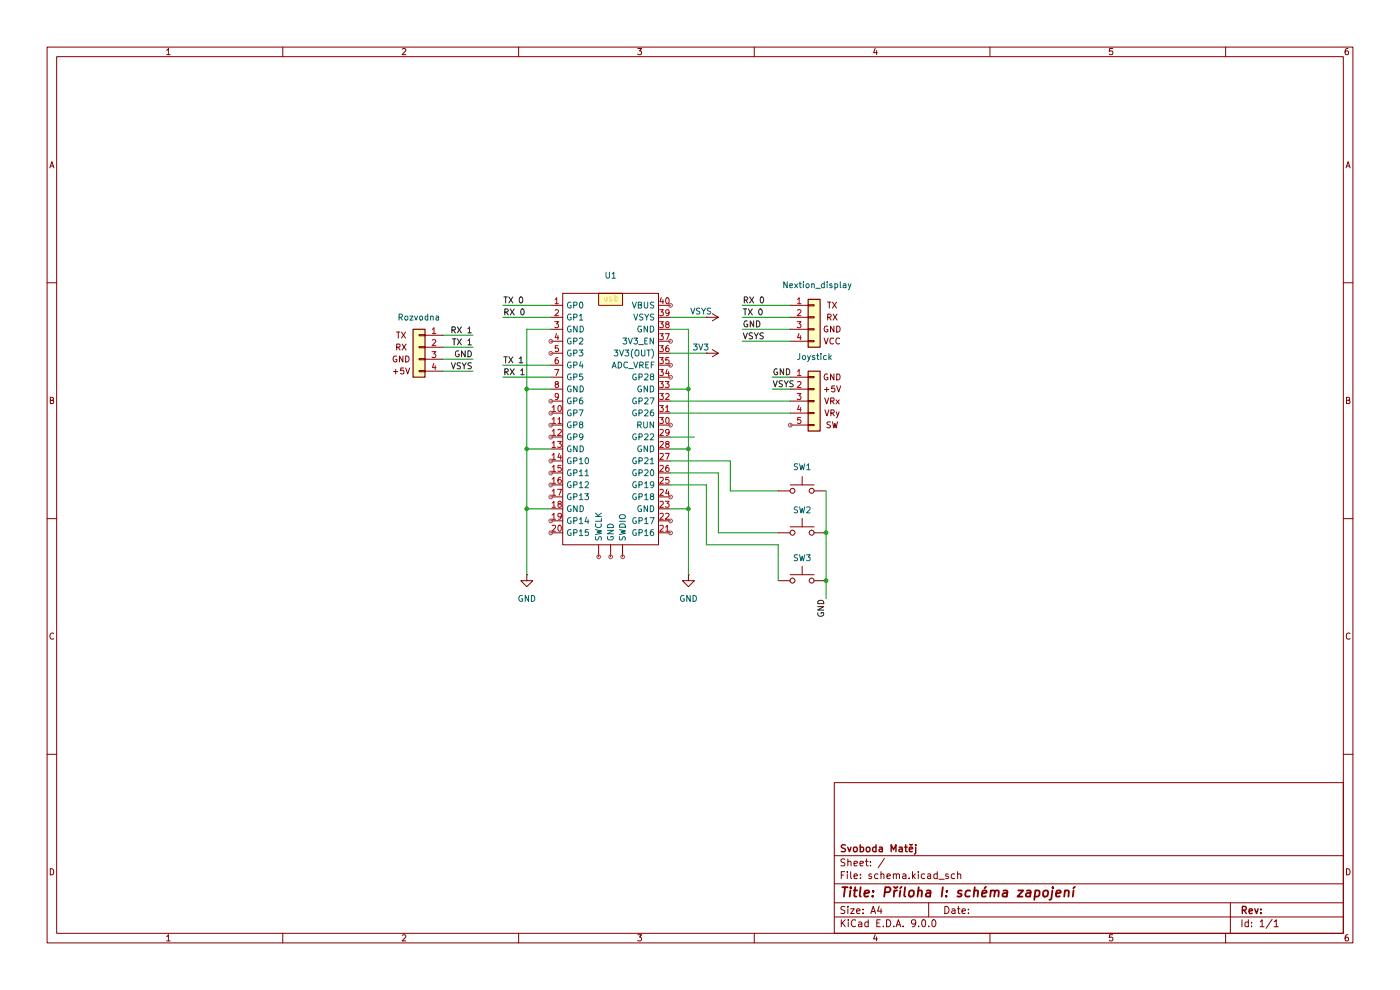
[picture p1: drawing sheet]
(kicad_sch
 (version 20250114)
 (generator "eeschema")
 (generator_version "9.0")
 (paper "A4")
 (title_block
  (title "Příloha I: schéma zapojení")
  (company "Svoboda Matěj"))
 (lib_symbols
  (symbol "Conn_01x04_2"
   (pin_names
    (offset 1.016) (hide yes)) (exclude_from_sim no) (in_bom yes) (on_board yes)
   (property "Reference" "J" (at 0 5.08 0) (effects (font (size 1.27 1.27))))
   (property "Value" "Conn_01x04" (at 0 -7.62 0) (effects (font (size 1.27 1.27))))
   (property "Footprint" "" (at 0 0 0) (effects (font (size 1.27 1.27)) (hide yes)))
   (property "Datasheet" "~" (at 0 0 0) (effects (font (size 1.27 1.27)) (hide yes)))
   (property "Description" "Generic connector, single row, 01x04, script generated (kicad-library-utils/schlib/autogen/connector/)" (at 0 12.7 0) (effects (font (size 1.27 1.27)) (hide yes)))
   (symbol "Conn_01x04_2_1_1"
    (rectangle (start -1.27 3.81) (end 1.27 -6.35) (stroke (width 0.254) (type default)) (fill (type background)))
    (rectangle (start -1.27 2.667) (end 0 2.413) (stroke (width 0.1524) (type default)) (fill (type none)))
    (rectangle (start -1.27 0.127) (end 0 -0.127) (stroke (width 0.1524) (type default)) (fill (type none)))
    (rectangle (start -1.27 -2.413) (end 0 -2.667) (stroke (width 0.1524) (type default)) (fill (type none)))
    (rectangle (start -1.27 -4.953) (end 0 -5.207) (stroke (width 0.1524) (type default)) (fill (type none)))
    (text "TX" (at 3.81 2.54 0) (effects (font (size 1.27 1.27))))
    (text "RX" (at 3.81 0 0) (effects (font (size 1.27 1.27))))
    (text "GND" (at 3.81 -2.54 0) (effects (font (size 1.27 1.27))))
    (text "+5V" (at 3.81 -5.08 0) (effects (font (size 1.27 1.27))))
    (pin passive line (at -5.08 2.54 0) (length 3.81) (name "Pin_1" (effects (font (size 1.27 1.27)))) (number "1" (effects (font (size 1.27 1.27)))))
    (pin passive line (at -5.08 0 0) (length 3.81) (name "Pin_2" (effects (font (size 1.27 1.27)))) (number "2" (effects (font (size 1.27 1.27)))))
    (pin passive line (at -5.08 -2.54 0) (length 3.81) (name "Pin_3" (effects (font (size 1.27 1.27)))) (number "3" (effects (font (size 1.27 1.27)))))
    (pin passive line (at -5.08 -5.08 0) (length 3.81) (name "Pin_4" (effects (font (size 1.27 1.27)))) (number "4" (effects (font (size 1.27 1.27))))))
   (embedded_fonts no))
  (symbol "Conn_01x05_1"
   (pin_names
    (offset 1.016) (hide yes)) (exclude_from_sim no) (in_bom yes) (on_board yes)
   (property "Reference" "Joystick" (at -3.81 -9.144 0) (effects (font (size 1.27 1.27)) (justify left)))
   (property "Value" "Conn_01x05" (at 2.54 -1.2699 0) (effects (font (size 1.27 1.27)) (justify left) (hide yes)))
   (property "Footprint" "" (at 0 0 0) (effects (font (size 1.27 1.27)) (hide yes)))
   (property "Datasheet" "~" (at 0 0 0) (effects (font (size 1.27 1.27)) (hide yes)))
   (property "Description" "Generic connector, single row, 01x05, script generated (kicad-library-utils/schlib/autogen/connector/)" (at 0 0 0) (effects (font (size 1.27 1.27)) (hide yes)))
   (symbol "Conn_01x05_1_1_1"
    (rectangle (start -1.27 6.35) (end 1.27 -6.35) (stroke (width 0.254) (type default)) (fill (type background)))
    (rectangle (start -1.27 5.207) (end 0 4.953) (stroke (width 0.1524) (type default)) (fill (type none)))
    (rectangle (start -1.27 2.667) (end 0 2.413) (stroke (width 0.1524) (type default)) (fill (type none)))
    (rectangle (start -1.27 0.127) (end 0 -0.127) (stroke (width 0.1524) (type default)) (fill (type none)))
    (rectangle (start -1.27 -2.413) (end 0 -2.667) (stroke (width 0.1524) (type default)) (fill (type none)))
    (rectangle (start -1.27 -4.953) (end 0 -5.207) (stroke (width 0.1524) (type default)) (fill (type none)))
    (text "GND" (at 3.81 5.08 0) (effects (font (size 1.27 1.27))))
    (text "+5V" (at 3.81 2.54 0) (effects (font (size 1.27 1.27))))
    (text "VRx" (at 3.81 0 0) (effects (font (size 1.27 1.27))))
    (text "VRy" (at 3.81 -2.54 0) (effects (font (size 1.27 1.27))))
    (text "SW" (at 3.81 -5.08 0) (effects (font (size 1.27 1.27))))
    (pin passive line (at -5.08 5.08 0) (length 3.81) (name "Pin_1" (effects (font (size 1.27 1.27)))) (number "1" (effects (font (size 1.27 1.27)))))
    (pin passive line (at -5.08 2.54 0) (length 3.81) (name "Pin_2" (effects (font (size 1.27 1.27)))) (number "2" (effects (font (size 1.27 1.27)))))
    (pin passive line (at -5.08 0 0) (length 3.81) (name "Pin_3" (effects (font (size 1.27 1.27)))) (number "3" (effects (font (size 1.27 1.27)))))
    (pin passive line (at -5.08 -2.54 0) (length 3.81) (name "Pin_4" (effects (font (size 1.27 1.27)))) (number "4" (effects (font (size 1.27 1.27)))))
    (pin passive line (at -5.08 -5.08 0) (length 3.81) (name "Pin_5" (effects (font (size 1.27 1.27)))) (number "5" (effects (font (size 1.27 1.27))))))
   (embedded_fonts no))
  (symbol "Connector_Generic:Conn_01x04"
   (pin_names
    (offset 1.016) (hide yes)) (exclude_from_sim no) (in_bom yes) (on_board yes)
   (property "Reference" "Nextion_display" (at -7.62 -8.89 0) (effects (font (size 1.27 1.27)) (justify left)))
   (property "Value" "Conn_01x04" (at -5.08 -12.7 0) (effects (font (size 1.27 1.27)) (justify left) (hide yes)))
   (property "Footprint" "" (at 0 0 0) (effects (font (size 1.27 1.27)) (hide yes)))
   (property "Datasheet" "~" (at 0 0 0) (effects (font (size 1.27 1.27)) (hide yes)))
   (property "Description" "Generic connector, single row, 01x04, script generated (kicad-library-utils/schlib/autogen/connector/)" (at -0.508 6.604 0) (effects (font (size 1.27 1.27)) (hide yes)))
   (symbol "Conn_01x04_1_1"
    (rectangle (start -1.27 3.81) (end 1.27 -6.35) (stroke (width 0.254) (type default)) (fill (type background)))
    (rectangle (start -1.27 2.667) (end 0 2.413) (stroke (width 0.1524) (type default)) (fill (type none)))
    (rectangle (start -1.27 0.127) (end 0 -0.127) (stroke (width 0.1524) (type default)) (fill (type none)))
    (rectangle (start -1.27 -2.413) (end 0 -2.667) (stroke (width 0.1524) (type default)) (fill (type none)))
    (rectangle (start -1.27 -4.953) (end 0 -5.207) (stroke (width 0.1524) (type default)) (fill (type none)))
    (text "TX" (at 3.81 2.54 0) (effects (font (size 1.27 1.27))))
    (text "RX" (at 3.81 0 0) (effects (font (size 1.27 1.27))))
    (text "GND" (at 3.81 -2.54 0) (effects (font (size 1.27 1.27))))
    (text "VCC" (at 3.81 -5.08 0) (effects (font (size 1.27 1.27))))
    (pin passive line (at -5.08 2.54 0) (length 3.81) (name "Pin_1" (effects (font (size 1.27 1.27)))) (number "1" (effects (font (size 1.27 1.27)))))
    (pin passive line (at -5.08 0 0) (length 3.81) (name "Pin_2" (effects (font (size 1.27 1.27)))) (number "2" (effects (font (size 1.27 1.27)))))
    (pin passive line (at -5.08 -2.54 0) (length 3.81) (name "Pin_3" (effects (font (size 1.27 1.27)))) (number "3" (effects (font (size 1.27 1.27)))))
    (pin passive line (at -5.08 -5.08 0) (length 3.81) (name "Pin_4" (effects (font (size 1.27 1.27)))) (number "4" (effects (font (size 1.27 1.27))))))
   (embedded_fonts no))
  (symbol "RP2040_parts:pi_pico" (exclude_from_sim no) (in_bom yes) (on_board yes)
   (property "Reference" "U" (at 0 0 0) (effects (font (size 1.27 1.27))))
   (property "Value" "" (at 0 0 0) (effects (font (size 1.27 1.27))))
   (property "Footprint" "Library:Raspberry_pi_pico" (at 0 0 0) (effects (font (size 1.27 1.27)) (hide yes)))
   (property "Datasheet" "" (at 0 0 0) (effects (font (size 1.27 1.27)) (hide yes)))
   (property "Description" "" (at 0 0 0) (effects (font (size 1.27 1.27)) (hide yes)))
   (symbol "pi_pico_1_0"
    (pin passive line (at -12.7 -10.16 0) (length 2.54) (name "GND" (effects (font (size 1.27 1.27)))) (number "3" (effects (font (size 1.27 1.27)))))
    (pin passive line (at -12.7 -12.7 0) (length 2.54) (name "GP2" (effects (font (size 1.27 1.27)))) (number "4" (effects (font (size 1.27 1.27)))))
    (pin passive line (at -12.7 -15.24 0) (length 2.54) (name "GP3" (effects (font (size 1.27 1.27)))) (number "5" (effects (font (size 1.27 1.27)))))
    (pin passive line (at -12.7 -17.78 0) (length 2.54) (name "GP4" (effects (font (size 1.27 1.27)))) (number "6" (effects (font (size 1.27 1.27)))))
    (pin passive line (at -12.7 -20.32 0) (length 2.54) (name "GP5" (effects (font (size 1.27 1.27)))) (number "7" (effects (font (size 1.27 1.27)))))
    (pin passive line (at -12.7 -22.86 0) (length 2.54) (name "GND" (effects (font (size 1.27 1.27)))) (number "8" (effects (font (size 1.27 1.27)))))
    (pin passive line (at -12.7 -25.4 0) (length 2.54) (name "GP6" (effects (font (size 1.27 1.27)))) (number "9" (effects (font (size 1.27 1.27)))))
    (pin passive line (at -12.7 -27.94 0) (length 2.54) (name "GP7" (effects (font (size 1.27 1.27)))) (number "10" (effects (font (size 1.27 1.27)))))
    (pin passive line (at -12.7 -30.48 0) (length 2.54) (name "GP8" (effects (font (size 1.27 1.27)))) (number "11" (effects (font (size 1.27 1.27)))))
    (pin passive line (at -12.7 -33.02 0) (length 2.54) (name "GP9" (effects (font (size 1.27 1.27)))) (number "12" (effects (font (size 1.27 1.27)))))
    (pin passive line (at -12.7 -35.56 0) (length 2.54) (name "GND" (effects (font (size 1.27 1.27)))) (number "13" (effects (font (size 1.27 1.27)))))
    (pin passive line (at -12.7 -38.1 0) (length 2.54) (name "GP10" (effects (font (size 1.27 1.27)))) (number "14" (effects (font (size 1.27 1.27)))))
    (pin passive line (at -12.7 -40.64 0) (length 2.54) (name "GP11" (effects (font (size 1.27 1.27)))) (number "15" (effects (font (size 1.27 1.27)))))
    (pin passive line (at -12.7 -43.18 0) (length 2.54) (name "GP12" (effects (font (size 1.27 1.27)))) (number "16" (effects (font (size 1.27 1.27)))))
    (pin passive line (at -12.7 -45.72 0) (length 2.54) (name "GP13" (effects (font (size 1.27 1.27)))) (number "17" (effects (font (size 1.27 1.27)))))
    (pin passive line (at -12.7 -48.26 0) (length 2.54) (name "GND" (effects (font (size 1.27 1.27)))) (number "18" (effects (font (size 1.27 1.27)))))
    (pin passive line (at -12.7 -50.8 0) (length 2.54) (name "GP14" (effects (font (size 1.27 1.27)))) (number "19" (effects (font (size 1.27 1.27)))))
    (pin passive line (at -12.7 -53.34 0) (length 2.54) (name "GP15" (effects (font (size 1.27 1.27)))) (number "20" (effects (font (size 1.27 1.27)))))
    (pin passive line (at 12.7 -7.62 180) (length 2.54) (name "VSYS" (effects (font (size 1.27 1.27)))) (number "39" (effects (font (size 1.27 1.27)))))
    (pin passive line (at 12.7 -10.16 180) (length 2.54) (name "GND" (effects (font (size 1.27 1.27)))) (number "38" (effects (font (size 1.27 1.27)))))
    (pin passive line (at 12.7 -12.7 180) (length 2.54) (name "3V3_EN" (effects (font (size 1.27 1.27)))) (number "37" (effects (font (size 1.27 1.27)))))
    (pin power_out line (at 12.7 -15.24 180) (length 2.54) (name "3V3(OUT)" (effects (font (size 1.27 1.27)))) (number "36" (effects (font (size 1.27 1.27)))))
    (pin passive line (at 12.7 -17.78 180) (length 2.54) (name "ADC_VREF" (effects (font (size 1.27 1.27)))) (number "35" (effects (font (size 1.27 1.27)))))
    (pin passive line (at 12.7 -20.32 180) (length 2.54) (name "GP28" (effects (font (size 1.27 1.27)))) (number "34" (effects (font (size 1.27 1.27)))))
    (pin passive line (at 12.7 -22.86 180) (length 2.54) (name "GND" (effects (font (size 1.27 1.27)))) (number "33" (effects (font (size 1.27 1.27)))))
    (pin passive line (at 12.7 -25.4 180) (length 2.54) (name "GP27" (effects (font (size 1.27 1.27)))) (number "32" (effects (font (size 1.27 1.27)))))
    (pin passive line (at 12.7 -27.94 180) (length 2.54) (name "GP26" (effects (font (size 1.27 1.27)))) (number "31" (effects (font (size 1.27 1.27)))))
    (pin passive line (at 12.7 -30.48 180) (length 2.54) (name "RUN" (effects (font (size 1.27 1.27)))) (number "30" (effects (font (size 1.27 1.27)))))
    (pin passive line (at 12.7 -33.02 180) (length 2.54) (name "GP22" (effects (font (size 1.27 1.27)))) (number "29" (effects (font (size 1.27 1.27)))))
    (pin passive line (at 12.7 -35.56 180) (length 2.54) (name "GND" (effects (font (size 1.27 1.27)))) (number "28" (effects (font (size 1.27 1.27)))))
    (pin passive line (at 12.7 -38.1 180) (length 2.54) (name "GP21" (effects (font (size 1.27 1.27)))) (number "27" (effects (font (size 1.27 1.27)))))
    (pin passive line (at 12.7 -40.64 180) (length 2.54) (name "GP20" (effects (font (size 1.27 1.27)))) (number "26" (effects (font (size 1.27 1.27)))))
    (pin passive line (at 12.7 -43.18 180) (length 2.54) (name "GP19" (effects (font (size 1.27 1.27)))) (number "25" (effects (font (size 1.27 1.27)))))
    (pin passive line (at 12.7 -45.72 180) (length 2.54) (name "GP18" (effects (font (size 1.27 1.27)))) (number "24" (effects (font (size 1.27 1.27)))))
    (pin passive line (at 12.7 -48.26 180) (length 2.54) (name "GND" (effects (font (size 1.27 1.27)))) (number "23" (effects (font (size 1.27 1.27)))))
    (pin passive line (at 12.7 -50.8 180) (length 2.54) (name "GP17" (effects (font (size 1.27 1.27)))) (number "22" (effects (font (size 1.27 1.27)))))
    (pin passive line (at 12.7 -53.34 180) (length 2.54) (name "GP16" (effects (font (size 1.27 1.27)))) (number "21" (effects (font (size 1.27 1.27))))))
   (symbol "pi_pico_1_1"
    (rectangle (start -10.16 -2.54) (end 10.16 -55.88) (stroke (width 0) (type default)) (fill (type none)))
    (polyline (pts (xy 2.54 -2.54) (xy 2.54 -5.08) (xy -2.54 -5.08) (xy -2.54 -2.54) (xy 2.54 -2.54)) (stroke (width 0) (type default)) (fill (type background)))
    (text "usb" (at 0.0526 -3.6068 0) (effects (font (size 1.27 1.27) (color 255 221 81 1))))
    (pin passive line (at -12.7 -5.08 0) (length 2.54) (name "GP0" (effects (font (size 1.27 1.27)))) (number "1" (effects (font (size 1.27 1.27)))))
    (pin passive line (at -12.7 -7.62 0) (length 2.54) (name "GP1" (effects (font (size 1.27 1.27)))) (number "2" (effects (font (size 1.27 1.27)))))
    (pin passive line (at -2.54 -58.42 90) (length 2.54) (name "SWCLK" (effects (font (size 1.27 1.27)))) (number "" (effects (font (size 1.27 1.27)))))
    (pin passive line (at 0 -58.42 90) (length 2.54) (name "GND" (effects (font (size 1.27 1.27)))) (number "" (effects (font (size 1.27 1.27)))))
    (pin passive line (at 2.54 -58.42 90) (length 2.54) (name "SWDIO" (effects (font (size 1.27 1.27)))) (number "" (effects (font (size 1.27 1.27)))))
    (pin passive line (at 12.7 -5.08 180) (length 2.54) (name "VBUS" (effects (font (size 1.27 1.27)))) (number "40" (effects (font (size 1.27 1.27))))))
   (embedded_fonts no))
  (symbol "Switch:SW_Omron_B3FS"
   (pin_numbers (hide yes))
   (pin_names
    (offset 1.016) (hide yes)) (exclude_from_sim no) (in_bom yes) (on_board yes)
   (property "Reference" "SW" (at 1.27 2.54 0) (effects (font (size 1.27 1.27)) (justify left)))
   (property "Value" "SW_Omron_B3FS" (at 0 -1.524 0) (effects (font (size 1.27 1.27))))
   (property "Footprint" "" (at 0 5.08 0) (effects (font (size 1.27 1.27)) (hide yes)))
   (property "Datasheet" "https://omronfs.omron.com/en_US/ecb/products/pdf/en-b3fs.pdf" (at 0 5.08 0) (effects (font (size 1.27 1.27)) (hide yes)))
   (property "Description" "Omron B3FS 6x6mm single pole normally-open tactile switch" (at 0 0 0) (effects (font (size 1.27 1.27)) (hide yes)))
   (symbol "SW_Omron_B3FS_0_1"
    (circle (center -2.032 0) (radius 0.508) (stroke (width 0) (type default)) (fill (type none)))
    (polyline (pts (xy 0 1.27) (xy 0 3.048)) (stroke (width 0) (type default)) (fill (type none)))
    (circle (center 2.032 0) (radius 0.508) (stroke (width 0) (type default)) (fill (type none)))
    (polyline (pts (xy 2.54 1.27) (xy -2.54 1.27)) (stroke (width 0) (type default)) (fill (type none)))
    (pin passive line (at -5.08 0 0) (length 2.54) (name "1" (effects (font (size 1.27 1.27)))) (number "1" (effects (font (size 1.27 1.27)))))
    (pin passive line (at 5.08 0 180) (length 2.54) (name "2" (effects (font (size 1.27 1.27)))) (number "2" (effects (font (size 1.27 1.27))))))
   (embedded_fonts no))
  (symbol "power:+5V"
   (power)
   (pin_numbers (hide yes))
   (pin_names
    (offset 0) (hide yes)) (exclude_from_sim no) (in_bom yes) (on_board yes)
   (property "Reference" "#PWR" (at 0 -3.81 0) (effects (font (size 1.27 1.27)) (hide yes)))
   (property "Value" "+5V" (at 0 3.556 0) (effects (font (size 1.27 1.27))))
   (property "Footprint" "" (at 0 0 0) (effects (font (size 1.27 1.27)) (hide yes)))
   (property "Datasheet" "" (at 0 0 0) (effects (font (size 1.27 1.27)) (hide yes)))
   (property "Description" "Power symbol creates a global label with name \"+5V\"" (at 0 0 0) (effects (font (size 1.27 1.27)) (hide yes)))
   (symbol "+5V_0_1"
    (polyline (pts (xy -0.762 1.27) (xy 0 2.54)) (stroke (width 0) (type default)) (fill (type none)))
    (polyline (pts (xy 0 2.54) (xy 0.762 1.27)) (stroke (width 0) (type default)) (fill (type none)))
    (polyline (pts (xy 0 0) (xy 0 2.54)) (stroke (width 0) (type default)) (fill (type none))))
   (symbol "+5V_1_1"
    (pin power_in line (at 0 0 90) (length 0) (name "~" (effects (font (size 1.27 1.27)))) (number "1" (effects (font (size 1.27 1.27))))))
   (embedded_fonts no))
  (symbol "power:GND"
   (power)
   (pin_numbers (hide yes))
   (pin_names
    (offset 0) (hide yes)) (exclude_from_sim no) (in_bom yes) (on_board yes)
   (property "Reference" "#PWR" (at 0 -6.35 0) (effects (font (size 1.27 1.27)) (hide yes)))
   (property "Value" "GND" (at 0 -3.81 0) (effects (font (size 1.27 1.27))))
   (property "Footprint" "" (at 0 0 0) (effects (font (size 1.27 1.27)) (hide yes)))
   (property "Datasheet" "" (at 0 0 0) (effects (font (size 1.27 1.27)) (hide yes)))
   (property "Description" "Power symbol creates a global label with name \"GND\" , ground" (at 0 0 0) (effects (font (size 1.27 1.27)) (hide yes)))
   (symbol "GND_0_1"
    (polyline (pts (xy 0 0) (xy 0 -1.27) (xy 1.27 -1.27) (xy 0 -2.54) (xy -1.27 -1.27) (xy 0 -1.27)) (stroke (width 0) (type default)) (fill (type none))))
   (symbol "GND_1_1"
    (pin power_in line (at 0 0 270) (length 0) (name "~" (effects (font (size 1.27 1.27)))) (number "1" (effects (font (size 1.27 1.27))))))
   (embedded_fonts no)))
 (junction
  (at 175.26 113.03)
  (diameter 0)
  (color 0 0 0 0))
 (junction
  (at 146.05 82.55)
  (diameter 0)
  (color 0 0 0 0))
 (junction
  (at 146.05 107.95)
  (diameter 0)
  (color 0 0 0 0))
 (junction
  (at 111.76 82.55)
  (diameter 0)
  (color 0 0 0 0))
 (junction
  (at 111.76 107.95)
  (diameter 0)
  (color 0 0 0 0))
 (junction
  (at 111.76 95.25)
  (diameter 0)
  (color 0 0 0 0))
 (junction
  (at 146.05 95.25)
  (diameter 0)
  (color 0 0 0 0))
 (junction
  (at 175.26 123.19)
  (diameter 0)
  (color 0 0 0 0))
 (wire
  (pts (xy 142.24 92.71) (xy 147.32 92.71))
  (stroke (width 0) (type default)))
 (wire
  (pts (xy 111.76 82.55) (xy 111.76 95.25))
  (stroke (width 0) (type default)))
 (wire
  (pts (xy 106.68 77.47) (xy 116.84 77.47))
  (stroke (width 0) (type default)))
 (wire
  (pts (xy 100.33 78.74) (xy 93.98 78.74))
  (stroke (width 0) (type default)))
 (wire
  (pts (xy 100.33 73.66) (xy 93.98 73.66))
  (stroke (width 0) (type default)))
 (wire
  (pts (xy 149.86 102.87) (xy 142.24 102.87))
  (stroke (width 0) (type default)))
 (wire
  (pts (xy 175.26 104.14) (xy 175.26 113.03))
  (stroke (width 0) (type default)))
 (wire
  (pts (xy 106.68 64.77) (xy 116.84 64.77))
  (stroke (width 0) (type default)))
 (wire
  (pts (xy 163.83 82.55) (xy 167.64 82.55))
  (stroke (width 0) (type default)))
 (wire
  (pts (xy 157.48 67.31) (xy 167.64 67.31))
  (stroke (width 0) (type default)))
 (wire
  (pts (xy 142.24 82.55) (xy 146.05 82.55))
  (stroke (width 0) (type default)))
 (wire
  (pts (xy 157.48 69.85) (xy 167.64 69.85))
  (stroke (width 0) (type default)))
 (wire
  (pts (xy 106.68 80.01) (xy 116.84 80.01))
  (stroke (width 0) (type default)))
 (wire
  (pts (xy 154.94 97.79) (xy 142.24 97.79))
  (stroke (width 0) (type default)))
 (wire
  (pts (xy 111.76 107.95) (xy 111.76 121.92))
  (stroke (width 0) (type default)))
 (wire
  (pts (xy 106.68 67.31) (xy 116.84 67.31))
  (stroke (width 0) (type default)))
 (wire
  (pts (xy 165.1 115.57) (xy 165.1 123.19))
  (stroke (width 0) (type default)))
 (wire
  (pts (xy 165.1 113.03) (xy 152.4 113.03))
  (stroke (width 0) (type default)))
 (wire
  (pts (xy 142.24 74.93) (xy 149.86 74.93))
  (stroke (width 0) (type default)))
 (wire
  (pts (xy 111.76 95.25) (xy 116.84 95.25))
  (stroke (width 0) (type default)))
 (wire
  (pts (xy 149.86 115.57) (xy 165.1 115.57))
  (stroke (width 0) (type default)))
 (wire
  (pts (xy 142.24 107.95) (xy 146.05 107.95))
  (stroke (width 0) (type default)))
 (wire
  (pts (xy 157.48 64.77) (xy 167.64 64.77))
  (stroke (width 0) (type default)))
 (wire
  (pts (xy 142.24 69.85) (xy 146.05 69.85))
  (stroke (width 0) (type default)))
 (wire
  (pts (xy 111.76 107.95) (xy 116.84 107.95))
  (stroke (width 0) (type default)))
 (wire
  (pts (xy 142.24 67.31) (xy 149.86 67.31))
  (stroke (width 0) (type default)))
 (wire
  (pts (xy 116.84 69.85) (xy 111.76 69.85))
  (stroke (width 0) (type default)))
 (wire
  (pts (xy 142.24 95.25) (xy 146.05 95.25))
  (stroke (width 0) (type default)))
 (wire
  (pts (xy 146.05 69.85) (xy 146.05 82.55))
  (stroke (width 0) (type default)))
 (wire
  (pts (xy 142.24 85.09) (xy 167.64 85.09))
  (stroke (width 0) (type default)))
 (wire
  (pts (xy 111.76 69.85) (xy 111.76 82.55))
  (stroke (width 0) (type default)))
 (wire
  (pts (xy 163.83 80.01) (xy 167.64 80.01))
  (stroke (width 0) (type default)))
 (wire
  (pts (xy 167.64 72.39) (xy 157.48 72.39))
  (stroke (width 0) (type default)))
 (wire
  (pts (xy 111.76 82.55) (xy 116.84 82.55))
  (stroke (width 0) (type default)))
 (wire
  (pts (xy 149.86 115.57) (xy 149.86 102.87))
  (stroke (width 0) (type default)))
 (wire
  (pts (xy 146.05 82.55) (xy 146.05 95.25))
  (stroke (width 0) (type default)))
 (wire
  (pts (xy 100.33 76.2) (xy 93.98 76.2))
  (stroke (width 0) (type default)))
 (wire
  (pts (xy 142.24 87.63) (xy 167.64 87.63))
  (stroke (width 0) (type default)))
 (wire
  (pts (xy 175.26 113.03) (xy 175.26 123.19))
  (stroke (width 0) (type default)))
 (wire
  (pts (xy 146.05 95.25) (xy 146.05 107.95))
  (stroke (width 0) (type default)))
 (wire
  (pts (xy 175.26 123.19) (xy 175.26 127))
  (stroke (width 0) (type default)))
 (wire
  (pts (xy 152.4 113.03) (xy 152.4 100.33))
  (stroke (width 0) (type default)))
 (wire
  (pts (xy 111.76 95.25) (xy 111.76 107.95))
  (stroke (width 0) (type default)))
 (wire
  (pts (xy 165.1 104.14) (xy 154.94 104.14))
  (stroke (width 0) (type default)))
 (wire
  (pts (xy 100.33 71.12) (xy 93.98 71.12))
  (stroke (width 0) (type default)))
 (wire
  (pts (xy 154.94 104.14) (xy 154.94 97.79))
  (stroke (width 0) (type default)))
 (wire
  (pts (xy 152.4 100.33) (xy 142.24 100.33))
  (stroke (width 0) (type default)))
 (wire
  (pts (xy 146.05 107.95) (xy 146.05 121.92))
  (stroke (width 0) (type default)))
 (label "GND"
  (at 100.33 76.2 180)
  (effects (font (size 1.27 1.27)) (justify right bottom)))
 (label "GND"
  (at 163.83 80.01 0)
  (effects (font (size 1.27 1.27)) (justify left bottom)))
 (label "GND"
  (at 175.26 127 270)
  (effects (font (size 1.27 1.27)) (justify right bottom)))
 (label "RX 1"
  (at 100.33 71.12 180)
  (effects (font (size 1.27 1.27)) (justify right bottom)))
 (label "RX 0"
  (at 106.68 67.31 0)
  (effects (font (size 1.27 1.27)) (justify left bottom)))
 (label "RX 0"
  (at 157.48 64.77 0)
  (effects (font (size 1.27 1.27)) (justify left bottom)))
 (label "VSYS"
  (at 100.33 78.74 180)
  (effects (font (size 1.27 1.27)) (justify right bottom)))
 (label "VSYS"
  (at 157.48 72.39 0)
  (effects (font (size 1.27 1.27)) (justify left bottom)))
 (label "TX 0"
  (at 106.68 64.77 0)
  (effects (font (size 1.27 1.27)) (justify left bottom)))
 (label "TX 1"
  (at 100.33 73.66 180)
  (effects (font (size 1.27 1.27)) (justify right bottom)))
 (label "GND"
  (at 157.48 69.85 0)
  (effects (font (size 1.27 1.27)) (justify left bottom)))
 (label "RX 1"
  (at 106.68 80.01 0)
  (effects (font (size 1.27 1.27)) (justify left bottom)))
 (label "TX 0"
  (at 157.48 67.31 0)
  (effects (font (size 1.27 1.27)) (justify left bottom)))
 (label "VSYS"
  (at 163.83 82.55 0)
  (effects (font (size 1.27 1.27)) (justify left bottom)))
 (label "TX 1"
  (at 106.68 77.47 0)
  (effects (font (size 1.27 1.27)) (justify left bottom)))
 (symbol
  (lib_id "power:+5V")
  (at 149.86 67.31 270)
  (unit 1)
  (exclude_from_sim no)
  (in_bom yes)
  (on_board yes)
  (dnp no)
  (property "Reference" "#PWR01" (at 146.05 67.31 0) (effects (font (size 1.27 1.27)) (hide yes)))
  (property "Value" "VSYS" (at 146.304 66.04 90) (effects (font (size 1.27 1.27)) (justify left)))
  (property "Footprint" "" (at 149.86 67.31 0) (effects (font (size 1.27 1.27)) (hide yes)))
  (property "Datasheet" "" (at 149.86 67.31 0) (effects (font (size 1.27 1.27)) (hide yes)))
  (property "Description" "Power symbol creates a global label with name \"+5V\"" (at 149.86 67.31 0) (effects (font (size 1.27 1.27)) (hide yes)))
  (pin "1"))
 (symbol
  (lib_id "RP2040_parts:pi_pico")
  (at 129.54 59.69 0)
  (unit 1)
  (exclude_from_sim no)
  (in_bom yes)
  (on_board yes)
  (dnp no)
  (fields_autoplaced yes)
  (property "Reference" "U1" (at 129.54 58.42 0) (effects (font (size 1.27 1.27))))
  (property "Value" "~" (at 129.54 60.96 0) (effects (font (size 1.27 1.27))))
  (property "Footprint" "Library:Raspberry_pi_pico" (at 129.54 59.69 0) (effects (font (size 1.27 1.27)) (hide yes)))
  (property "Datasheet" "" (at 129.54 59.69 0) (effects (font (size 1.27 1.27)) (hide yes)))
  (property "Description" "" (at 129.54 59.69 0) (effects (font (size 1.27 1.27)) (hide yes)))
  (pin "9")
  (pin "24")
  (pin "29")
  (pin "19")
  (pin "25")
  (pin "20")
  (pin "6")
  (pin "11")
  (pin "12")
  (pin "14")
  (pin "17")
  (pin "18")
  (pin "39")
  (pin "7")
  (pin "37")
  (pin "36")
  (pin "31")
  (pin "5")
  (pin "35")
  (pin "16")
  (pin "15")
  (pin "30")
  (pin "4")
  (pin "28")
  (pin "27")
  (pin "13")
  (pin "23")
  (pin "38")
  (pin "22")
  (pin "1")
  (pin "2")
  (pin "")
  (pin "34")
  (pin "21")
  (pin "10")
  (pin "")
  (pin "8")
  (pin "32")
  (pin "26")
  (pin "40")
  (pin "3")
  (pin "")
  (pin "33"))
 (symbol
  (lib_id "power:GND")
  (at 111.76 121.92 0)
  (unit 1)
  (exclude_from_sim no)
  (in_bom yes)
  (on_board yes)
  (dnp no)
  (fields_autoplaced yes)
  (property "Reference" "#PWR04" (at 111.76 128.27 0) (effects (font (size 1.27 1.27)) (hide yes)))
  (property "Value" "GND" (at 111.76 127 0) (effects (font (size 1.27 1.27))))
  (property "Footprint" "" (at 111.76 121.92 0) (effects (font (size 1.27 1.27)) (hide yes)))
  (property "Datasheet" "" (at 111.76 121.92 0) (effects (font (size 1.27 1.27)) (hide yes)))
  (property "Description" "Power symbol creates a global label with name \"GND\" , ground" (at 111.76 121.92 0) (effects (font (size 1.27 1.27)) (hide yes)))
  (pin "1"))
 (symbol
  (lib_name "Conn_01x05_1")
  (lib_id "Connector_Generic:Conn_01x05")
  (at 172.72 85.09 0)
  (unit 1)
  (exclude_from_sim no)
  (in_bom yes)
  (on_board yes)
  (dnp no)
  (property "Reference" "Joystick" (at 168.91 75.692 0) (effects (font (size 1.27 1.27)) (justify left)))
  (property "Value" "Conn_01x05" (at 175.26 86.3599 0) (effects (font (size 1.27 1.27)) (justify left) (hide yes)))
  (property "Footprint" "" (at 172.72 85.09 0) (effects (font (size 1.27 1.27)) (hide yes)))
  (property "Datasheet" "~" (at 172.72 85.09 0) (effects (font (size 1.27 1.27)) (hide yes)))
  (property "Description" "Generic connector, single row, 01x05, script generated (kicad-library-utils/schlib/autogen/connector/)" (at 172.72 85.09 0) (effects (font (size 1.27 1.27)) (hide yes)))
  (pin "1")
  (pin "3")
  (pin "4")
  (pin "5")
  (pin "2"))
 (symbol
  (lib_id "Switch:SW_Omron_B3FS")
  (at 170.18 113.03 0)
  (mirror y)
  (unit 1)
  (exclude_from_sim no)
  (in_bom yes)
  (on_board yes)
  (dnp no)
  (property "Reference" "SW2" (at 170.18 108.204 0) (effects (font (size 1.27 1.27))))
  (property "Value" "SW_Omron_B3FS" (at 170.18 107.95 0) (effects (font (size 1.27 1.27)) (hide yes)))
  (property "Footprint" "" (at 170.18 107.95 0) (effects (font (size 1.27 1.27)) (hide yes)))
  (property "Datasheet" "https://omronfs.omron.com/en_US/ecb/products/pdf/en-b3fs.pdf" (at 170.18 107.95 0) (effects (font (size 1.27 1.27)) (hide yes)))
  (property "Description" "Omron B3FS 6x6mm single pole normally-open tactile switch" (at 170.18 113.03 0) (effects (font (size 1.27 1.27)) (hide yes)))
  (pin "2")
  (pin "1"))
 (symbol
  (lib_id "power:+5V")
  (at 149.86 74.93 270)
  (unit 1)
  (exclude_from_sim no)
  (in_bom yes)
  (on_board yes)
  (dnp no)
  (property "Reference" "#PWR02" (at 146.05 74.93 0) (effects (font (size 1.27 1.27)) (hide yes)))
  (property "Value" "3V3" (at 146.812 73.66 90) (effects (font (size 1.27 1.27)) (justify left)))
  (property "Footprint" "" (at 149.86 74.93 0) (effects (font (size 1.27 1.27)) (hide yes)))
  (property "Datasheet" "" (at 149.86 74.93 0) (effects (font (size 1.27 1.27)) (hide yes)))
  (property "Description" "Power symbol creates a global label with name \"+5V\"" (at 149.86 74.93 0) (effects (font (size 1.27 1.27)) (hide yes)))
  (pin "1"))
 (symbol
  (lib_name "Conn_01x04_2")
  (lib_id "Connector_Generic:Conn_01x04")
  (at 88.9 73.66 0)
  (mirror y)
  (unit 1)
  (exclude_from_sim no)
  (in_bom yes)
  (on_board yes)
  (dnp no)
  (property "Reference" "J1" (at 81.28 73.6599 0) (effects (font (size 1.27 1.27)) (justify left) (hide yes)))
  (property "Value" "Rozvodna" (at 93.472 67.31 0) (effects (font (size 1.27 1.27)) (justify left)))
  (property "Footprint" "" (at 88.9 73.66 0) (effects (font (size 1.27 1.27)) (hide yes)))
  (property "Datasheet" "~" (at 88.9 73.66 0) (effects (font (size 1.27 1.27)) (hide yes)))
  (property "Description" "Generic connector, single row, 01x04, script generated (kicad-library-utils/schlib/autogen/connector/)" (at 88.9 60.96 0) (effects (font (size 1.27 1.27)) (hide yes)))
  (pin "4")
  (pin "3")
  (pin "2")
  (pin "1"))
 (symbol
  (lib_id "power:GND")
  (at 146.05 121.92 0)
  (unit 1)
  (exclude_from_sim no)
  (in_bom yes)
  (on_board yes)
  (dnp no)
  (fields_autoplaced yes)
  (property "Reference" "#PWR03" (at 146.05 128.27 0) (effects (font (size 1.27 1.27)) (hide yes)))
  (property "Value" "GND" (at 146.05 127 0) (effects (font (size 1.27 1.27))))
  (property "Footprint" "" (at 146.05 121.92 0) (effects (font (size 1.27 1.27)) (hide yes)))
  (property "Datasheet" "" (at 146.05 121.92 0) (effects (font (size 1.27 1.27)) (hide yes)))
  (property "Description" "Power symbol creates a global label with name \"GND\" , ground" (at 146.05 121.92 0) (effects (font (size 1.27 1.27)) (hide yes)))
  (pin "1"))
 (symbol
  (lib_id "Switch:SW_Omron_B3FS")
  (at 170.18 104.14 0)
  (mirror y)
  (unit 1)
  (exclude_from_sim no)
  (in_bom yes)
  (on_board yes)
  (dnp no)
  (property "Reference" "SW1" (at 170.18 99.06 0) (effects (font (size 1.27 1.27))))
  (property "Value" "SW_Omron_B3FS" (at 170.18 99.06 0) (effects (font (size 1.27 1.27)) (hide yes)))
  (property "Footprint" "" (at 170.18 99.06 0) (effects (font (size 1.27 1.27)) (hide yes)))
  (property "Datasheet" "https://omronfs.omron.com/en_US/ecb/products/pdf/en-b3fs.pdf" (at 170.18 99.06 0) (effects (font (size 1.27 1.27)) (hide yes)))
  (property "Description" "Omron B3FS 6x6mm single pole normally-open tactile switch" (at 170.18 104.14 0) (effects (font (size 1.27 1.27)) (hide yes)))
  (pin "1")
  (pin "2"))
 (symbol
  (lib_id "Switch:SW_Omron_B3FS")
  (at 170.18 123.19 0)
  (mirror y)
  (unit 1)
  (exclude_from_sim no)
  (in_bom yes)
  (on_board yes)
  (dnp no)
  (property "Reference" "SW3" (at 170.18 118.364 0) (effects (font (size 1.27 1.27))))
  (property "Value" "SW_Omron_B3FS" (at 170.18 119.126 0) (effects (font (size 1.27 1.27)) (hide yes)))
  (property "Footprint" "" (at 170.18 118.11 0) (effects (font (size 1.27 1.27)) (hide yes)))
  (property "Datasheet" "https://omronfs.omron.com/en_US/ecb/products/pdf/en-b3fs.pdf" (at 170.18 118.11 0) (effects (font (size 1.27 1.27)) (hide yes)))
  (property "Description" "Omron B3FS 6x6mm single pole normally-open tactile switch" (at 170.18 123.19 0) (effects (font (size 1.27 1.27)) (hide yes)))
  (pin "2")
  (pin "1"))
 (symbol
  (lib_id "Connector_Generic:Conn_01x04")
  (at 172.72 67.31 0)
  (unit 1)
  (exclude_from_sim no)
  (in_bom yes)
  (on_board yes)
  (dnp no)
  (property "Reference" "Nextion_display" (at 165.862 60.452 0) (effects (font (size 1.27 1.27)) (justify left)))
  (property "Value" "Conn_01x04" (at 167.64 80.01 0) (effects (font (size 1.27 1.27)) (justify left) (hide yes)))
  (property "Footprint" "" (at 172.72 67.31 0) (effects (font (size 1.27 1.27)) (hide yes)))
  (property "Datasheet" "~" (at 172.72 67.31 0) (effects (font (size 1.27 1.27)) (hide yes)))
  (property "Description" "Generic connector, single row, 01x04, script generated (kicad-library-utils/schlib/autogen/connector/)" (at 172.212 60.706 0) (effects (font (size 1.27 1.27)) (hide yes)))
  (pin "1")
  (pin "2")
  (pin "4")
  (pin "3"))
 (sheet_instances
  (path ""
   (page "1")))
 (embedded_fonts no))
